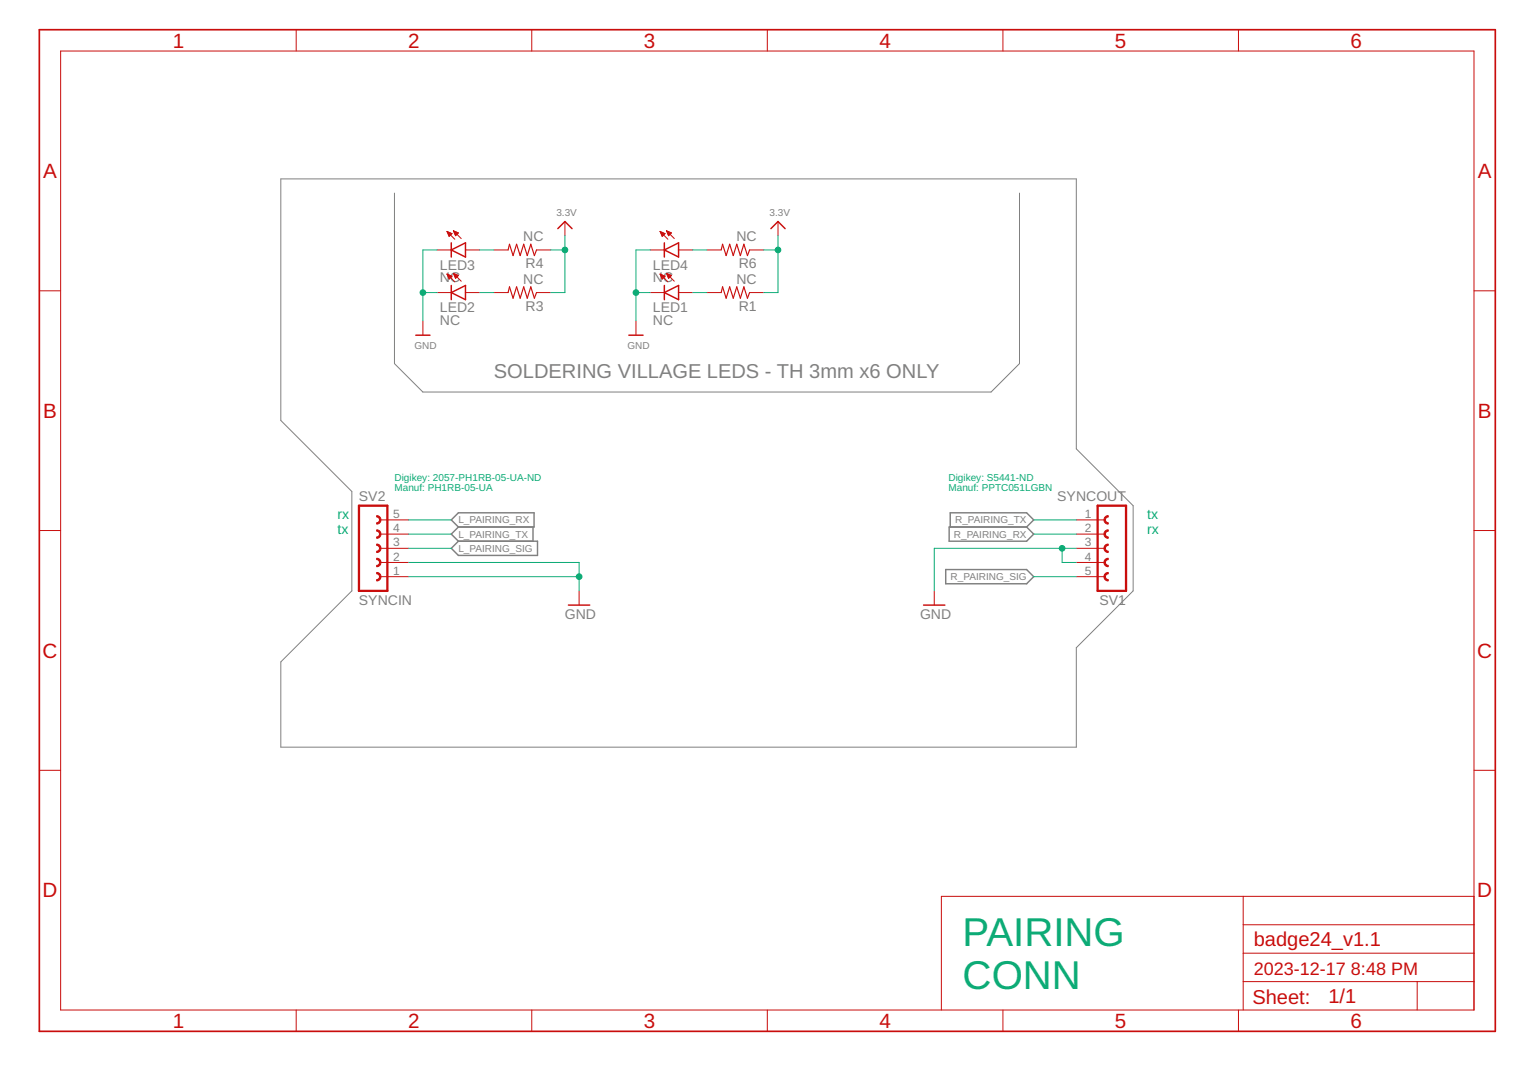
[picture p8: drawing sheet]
<svg xmlns="http://www.w3.org/2000/svg" width="420mm" height="297mm" viewBox="0 0 420 297" stroke-linecap="round" stroke-linejoin="round" font-family="sans-serif">
<path d="M77.8 49.6h220.5v74.8l15.7 15.7v23.6l-15.7 15.8v27.5h-220.5v-23.6l19.7-19.7v-27.5l-19.7-19.7zM109.3 53.5v47.3l7.9 7.8h157.5l7.9-7.8v-47.3" fill="none" stroke="#808080" stroke-width=".28"/>
<path d="M125.1 144.1l1.9-2h21v3.9h-21zM127 146l-1.9 2 1.9 2M127 150h22v3.9h-22l-1.9-2zM147.7 146v4M262.1 157.8h22.4l2 2-2 2h-22.4zM263.1 146h21.4l2 2-2 2h-21.4zM263.4 146v-3.9h21.1l2 2-2 1.9" fill="none" stroke="#808080" stroke-width=".4"/>
<path d="M99.5 140.1h7.9v23.6h-7.9zM304.2 140.1h7.9v23.6h-7.9z" fill="none" stroke="#c90d0c" stroke-width=".63"/>
<g fill="#c90d0c" stroke="#c90d0c" stroke-width=".28">
<path d="M306.3 151.1l.7-.4 .1 .4a.79 .79 0 0 0-.7 .8 .79 .79 0 0 0 .7 .8v.4a1.17 1.17 0 0 1-1-.7 1.17 1.17 0 0 1 .2-1.3z" fill-rule="evenodd"/>
<path d="M306.3 147.2l.7-.4 .1 .4a.79 .79 0 0 0-.7 .8 .79 .79 0 0 0 .7 .8v.4a1.17 1.17 0 0 1-1-.7 1.17 1.17 0 0 1 .2-1.3z" fill-rule="evenodd"/>
<path d="M306.3 143.3l.7-.4 .1 .4a.79 .79 0 0 0-.7 .7 .79 .79 0 0 0 .7 .8v.4a1.17 1.17 0 0 1-1-.7 1.17 1.17 0 0 1 .2-1.2z" fill-rule="evenodd"/>
<path d="M306.3 159l.7-.4 .1 .4a.79 .79 0 0 0-.7 .8 .79 .79 0 0 0 .7 .8v.4a1.17 1.17 0 0 1-1-.7 1.17 1.17 0 0 1 .2-1.3z" fill-rule="evenodd"/>
<path d="M306.3 155.1l.7-.4 .1 .4a.79 .79 0 0 0-.7 .8 .79 .79 0 0 0 .7 .8v.3a1.17 1.17 0 0 1-1-.7 1.17 1.17 0 0 1 .2-1.2z" fill-rule="evenodd"/>
<path d="M104.4 150.7a1.17 1.17 0 0 1 1.2 1.2 1.17 1.17 0 0 1-1.2 1.2v-.4a.79 .79 0 0 0 .8-.8 .79 .79 0 0 0-.8-.8z" fill-rule="evenodd"/>
<path d="M104.4 154.7a1.17 1.17 0 0 1 1.2 1.2 1.17 1.17 0 0 1-1.2 1.1v-.3a.79 .79 0 0 0 .8-.8 .79 .79 0 0 0-.8-.8z" fill-rule="evenodd"/>
<path d="M104.4 158.6a1.17 1.17 0 0 1 1.2 1.2 1.17 1.17 0 0 1-1.2 1.2v-.4a.79 .79 0 0 0 .8-.8 .79 .79 0 0 0-.8-.8z" fill-rule="evenodd"/>
<path d="M104.4 142.9a1.17 1.17 0 0 1 1.2 1.1 1.17 1.17 0 0 1-1.2 1.2v-.4a.79 .79 0 0 0 .8-.8 .79 .79 0 0 0-.8-.7z" fill-rule="evenodd"/>
<path d="M104.4 146.8a1.17 1.17 0 0 1 1.2 1.2 1.17 1.17 0 0 1-1.2 1.2v-.4a.79 .79 0 0 0 .8-.8 .79 .79 0 0 0-.8-.8z" fill-rule="evenodd"/>
</g>
<g fill="none" stroke="#c90d0c" stroke-width=".28">
<path d="M16.8 14.1h391.7v265.8h-391.7zM82.1 8.2v5.9M147.4 8.2v5.9M212.7 8.2v5.9M278 8.2v5.9M343.2 8.2v5.9M121.1 69.3h4M123.9 75.9l2.1 2.2M123.9 75.9l1.4 .6-.8 .8zM123.9 64.1l2.1 2.2M123.9 64.1h.1M123.9 64.1l1.4 .6"/>
<path d="M123.9 64.1l.6 1.4 .8-.8M123.9 76h.1M124 64.3h.4M124 76.2h.5M124.1 64.6h.8M124.1 76.4h.9M124.2 64.7h1M124.2 76.6h1M124.2 65h.8M124.3 76.8h.7M124.3 65.2h.5M124.4 77h.4"/>
<path d="M124.4 65.4h.2M124.4 77.2h.2M125.7 75.8l2.1 2.1M125.7 75.8l1.3 .5-.7 .8zM125.7 63.9l2.1 2.2M125.7 63.9l1.3 .6-.7 .8zM125.7 75.8h.1M125.8 64.1h.3M125.8 76h.5M125.8 64.3h.8M125.9 76.2h.8M125.9 64.6h1.1"/>
<path d="M125.9 76.4h1.1M126 64.7h.8M126 76.6h.8M126.1 65h.5M126.1 76.8h.5M126.2 77h.1M126.2 65.2h.2M129 69.3h3.9M136.9 69.3h3.9M148.7 69.3h3.9M156.6 61.4v3.9M180.2 69.3h3.9"/>
<path d="M182.9 64.1h.1M182.9 75.9l2.2 2.2M182.9 75.9l1.4 .6-.8 .8zM182.9 64.1l2.2 2.2M182.9 64.1l1.4 .6M182.9 64.1l.6 1.4 .8-.8M183 76h.1M183 64.3h.4M183 76.2h.6M183.1 64.6h.8M183.1 76.4h.9M183.2 64.7h1.1"/>
<path d="M183.2 76.6h1M183.3 65h.8M183.3 76.8h.7M183.4 65.2h.5M183.4 77h.4M183.5 65.4h.2M183.5 77.2h.1M184.7 75.8l2.2 2.1M184.7 75.8l1.4 .5-.8 .8zM184.7 63.9l2.2 2.2M184.7 63.9l1.4 .6-.8 .8zM184.7 75.8h.1"/>
<path d="M184.8 64.1h.4M184.8 76h.5M184.9 64.3h.8M184.9 76.2h.9M185 64.6h1.1M185 76.4h1M185.1 64.7h.8M185.1 76.6h.7M185.1 65h.6M185.2 76.8h.4M185.2 65.2h.3M185.3 77h.1"/>
<path d="M188.1 69.3h3.9M195.9 69.3h4M207.8 69.3h3.9M215.6 61.4v3.9M10.9 80.6h5.9M117.2 88.9v4M121.1 81.1h4M129 81.1h3.9M136.9 81.1h3.9M148.7 81.1h3.9M176.3 88.9v4M180.2 81.1h3.9"/>
<path d="M188.1 81.1h3.9M195.9 81.1h4M207.8 81.1h3.9M408.5 80.6h5.9M10.9 147h5.9M105.4 144.1h7.9M105.4 148h7.9M105.4 151.9h7.9M105.4 155.9h7.9M105.4 159.8h7.9M298.3 144.1h7.9M298.3 148h7.9"/>
<path d="M298.3 151.9h7.9M298.3 155.9h7.9M298.3 159.8h7.9M408.5 147h5.9M160.5 163.7v4M258.9 163.7v4M10.9 213.4h5.9M408.5 213.4h5.9M344.6 248.4v31.5M344.6 256.2h63.9M408.5 248.4h-147.6v31.5M82.1 279.9v5.9"/>
<path d="M147.4 279.9v5.9M212.7 279.9v5.9M278 279.9v5.9M343.2 279.9v5.9M344.6 272h63.9M344.6 264.1h63.9M392.8 272v7.9"/>
</g>
<g fill="none" stroke="#c90d0c" stroke-width=".4">
<path d="M125.1 67.3v3.9M125.1 79.1v3.9M125.1 69.3l3.9-2v3.9zM154.6 63.4l2-2 1.9 2M184.1 67.3v3.9M184.1 79.1v3.9M184.1 69.3l4-2v3.9zM213.7 63.4l1.9-2 2 2M115.2 92.9h4M125.1 81.1l3.9-2v3.9zM174.3 92.9h3.9M184.1 81.1l4-2v3.9z"/>
<path d="M157.5 167.7h5.9M256 167.7h5.9"/>
</g>
<path d="M140.8 69.3l.4-1.6 1 3.1 1-3.1 1 3.1 .9-3.1 1 3.1 1-3.1 1 3.1 .6-1.5M199.9 69.3l.4-1.6 1 3.1 .9-3.1 1 3.1 1-3.1 1 3.1 1-3.1 1 3.1 .6-1.5M140.8 81.1l.4-1.6 1 3.1 1-3.1 1 3.1 .9-3.1 1 3.1 1-3.1 1 3.1 .6-1.5M199.9 81.1l.4-1.6 1 3.1 .9-3.1 1 3.1 1-3.1 1 3.1 1-3.1 1 3.1 .6-1.5" fill="none" stroke="#c90d0c" stroke-width=".32"/>
<path d="M10.9 8.2h403.5v277.6h-403.5z" fill="none" stroke="#c90d0c" stroke-width=".47"/>
<g fill="none" stroke="#0dab76" stroke-width=".28">
<path d="M121.1 69.3h-3.9v19.6M132.9 69.3h4M152.6 69.3h4M156.6 65.3v15.8h-4M180.2 69.3h-3.9v19.6M192 69.3h3.9M211.7 69.3h3.9M215.6 65.3v15.8h-3.9M117.2 81.1h3.9M132.9 81.1h4M176.3 81.1h3.9M192 81.1h3.9"/>
<path d="M113.3 155.9h47.2v7.8M113.3 159.8h47.2M113.3 151.9h11.8M113.3 144.1h11.8M113.3 148h11.8M286.5 159.8h11.8M286.5 144.1h11.8M286.5 148h11.8M294.4 151.9v4h3.9M298.3 151.9h-39.4v11.8"/>
</g>
<g fill="#0dab76" stroke="#0dab76" stroke-width=".28">
<circle cx="160.5" cy="159.8" r=".78"/>
<circle cx="294.4" cy="151.9" r=".78"/>
<circle cx="117.2" cy="81.1" r=".78"/>
<circle cx="176.3" cy="81.1" r=".78"/>
<circle cx="156.6" cy="69.3" r=".78"/>
<circle cx="215.6" cy="69.3" r=".78"/>
</g>
<g font-size="11.1" fill="#0dab76">
<text x="266.8" y="262.2">PAIRING</text>
<text x="266.8" y="274">CONN</text>
</g>
<g font-size="5.7" fill="#c90d0c">
<text x="47.9" y="13.2">1</text>
<text x="113.1" y="13.2">2</text>
<text x="178.4" y="13.2">3</text>
<text x="243.7" y="13.2">4</text>
<text x="309" y="13.2">5</text>
<text x="374.3" y="13.2">6</text>
<text x="11.9" y="49.4">A</text>
<text x="409.6" y="49.4">A</text>
<text x="11.9" y="115.8">B</text>
<text x="409.6" y="115.8">B</text>
<text x="11.8" y="182.2">C</text>
<text x="409.4" y="182.2">C</text>
<text x="11.8" y="248.7">D</text>
<text x="409.4" y="248.7">D</text>
<text x="47.9" y="284.8">1</text>
<text x="113.1" y="284.8">2</text>
<text x="178.4" y="284.8">3</text>
<text x="243.7" y="284.8">4</text>
<text x="309" y="284.8">5</text>
<text x="374.3" y="284.8">6</text>
</g>
<text font-size="5.6" fill="#808080" x="136.9" y="104.7">SOLDERING VILLAGE LEDS - TH 3mm x6 ONLY</text>
<g font-size="5.6" fill="#c90d0c">
<text x="347.5" y="262.2">badge24_v1.1</text>
<text x="347.1" y="278.1">Sheet:</text>
<text x="368.2" y="277.9">1/1</text>
</g>
<g font-size="5" fill="#c90d0c">
<text x="347.5" y="270">2023-12-17</text>
<text x="374.4" y="270">8:48 PM</text>
</g>
<g font-size="3.9" fill="#808080">
<text x="145" y="66.9">NC</text>
<text x="204.1" y="66.9">NC</text>
<text x="121.9" y="74.8">LED3</text>
<text x="145.7" y="74.3">R4</text>
<text x="181" y="74.8">LED4</text>
<text x="204.7" y="74.3">R6</text>
<text x="121.9" y="78.1">NC</text>
<text x="145" y="78.7">NC</text>
<text x="181" y="78.1">NC</text>
<text x="204.1" y="78.7">NC</text>
<text x="121.9" y="89.9">NC</text>
<text x="121.9" y="86.6">LED2</text>
<text x="145.7" y="86.1">R3</text>
<text x="181" y="89.9">NC</text>
<text x="181" y="86.6">LED1</text>
<text x="204.7" y="86.1">R1</text>
<text x="99.5" y="138.9">SV2</text>
<text x="293" y="138.9">SYNCOUT</text>
<text x="99.5" y="167.7">SYNCIN</text>
<text x="304.7" y="167.7">SV1</text>
<text x="156.6" y="171.6">GND</text>
<text x="255" y="171.6">GND</text>
</g>
<g font-size="3.9" fill="#0dab76">
<text x="93.6" y="143.9">rx</text>
<text x="318" y="143.9">tx</text>
<text x="93.6" y="148">tx</text>
<text x="318" y="148">rx</text>
</g>
<g font-size="3.3" fill="#808080">
<text x="109" y="143.5">5</text>
<text x="300.7" y="143.5">1</text>
<text x="109" y="147.4">4</text>
<text x="300.7" y="147.4">2</text>
<text x="109" y="155.3">2</text>
<text x="109" y="151.4">3</text>
<text x="300.7" y="151.4">3</text>
<text x="300.7" y="155.3">4</text>
<text x="109" y="159.2">1</text>
<text x="300.7" y="159.2">5</text>
</g>
<g font-size="2.8" fill="#808080">
<text x="154.2" y="59.8">3.3V</text>
<text x="213.3" y="59.8">3.3V</text>
<text x="114.8" y="96.8">GND</text>
<text x="173.9" y="96.8">GND</text>
<text x="127" y="145">L_PAIRING_RX</text>
<text x="127" y="149">L_PAIRING_TX</text>
<text x="264.4" y="149">R_PAIRING_RX</text>
<text x="264.7" y="145">R_PAIRING_TX</text>
<text x="127" y="152.9">L_PAIRING_SIG</text>
<text x="263.5" y="160.8">R_PAIRING_SIG</text>
</g>
<g font-size="2.8" fill="#0dab76">
<text x="109.3" y="133.2">Digikey: 2057-PH1RB-05-UA-ND</text>
<text x="109.3" y="136.2">Manuf: PH1RB-05-UA</text>
<text x="262.9" y="133.2">Digikey: S5441-ND</text>
<text x="262.9" y="136.2">Manuf: PPTC051LGBN</text>
</g>
</svg>
